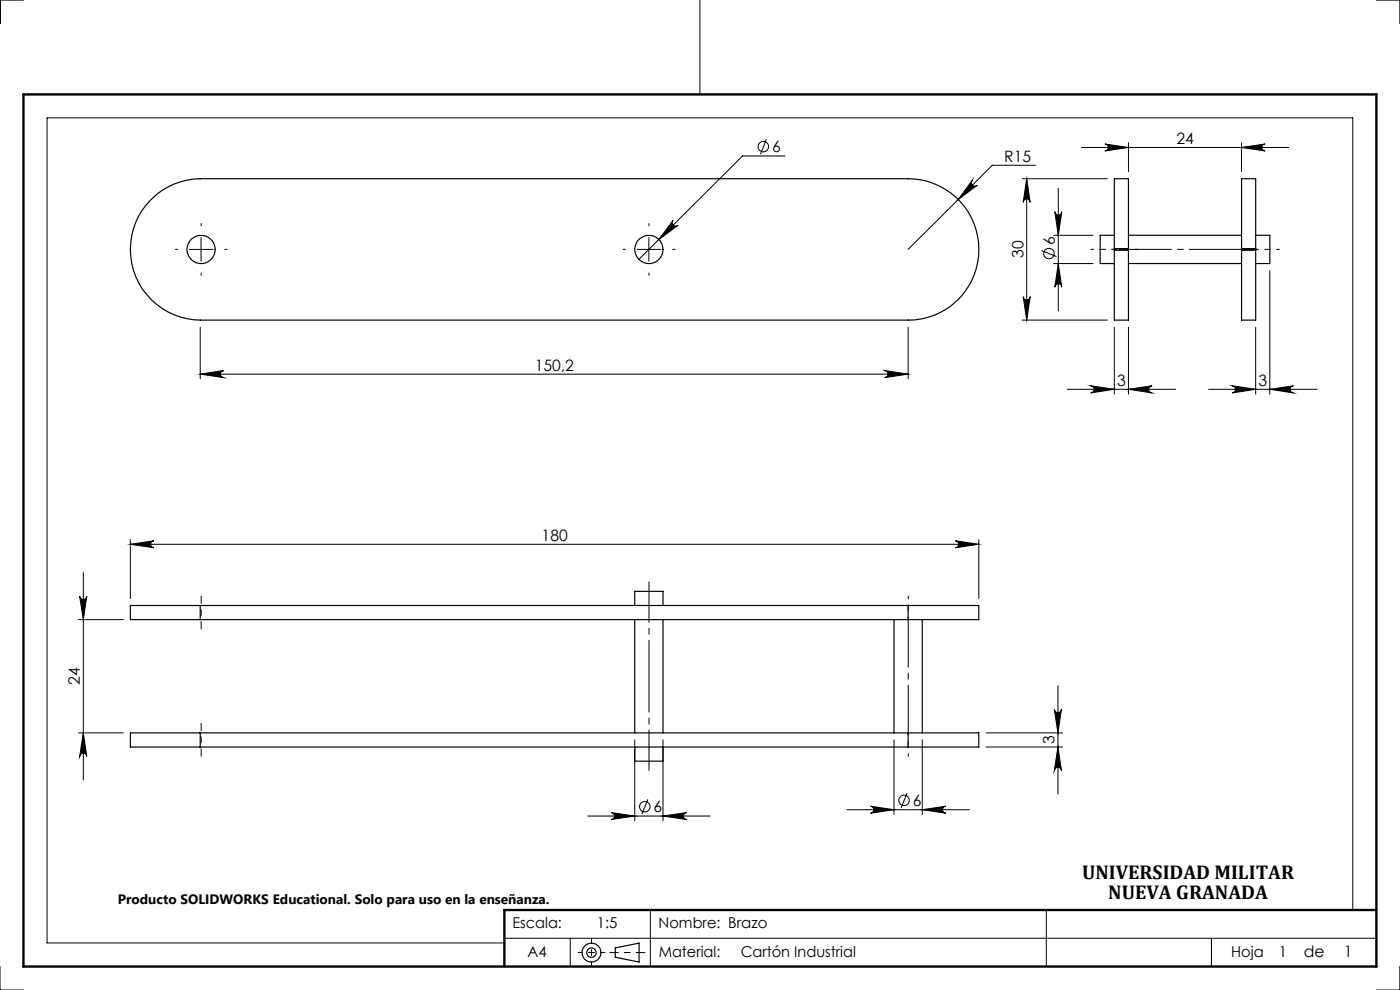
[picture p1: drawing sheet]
<svg xmlns="http://www.w3.org/2000/svg" width="297mm" height="210mm" viewBox="0 0 297 210" stroke-linecap="round" stroke-linejoin="round" font-family="sans-serif">
<g fill="none" stroke="#000" stroke-width=".21">
<path d="M5 0h-5v5M148.5 0v20M292 0h5v5M162.6 29.5l-1.3 3.2M166.5 33.1h-9l-22 21.9M206.3 38.2a.75 .75 0 0 0 0 1.1 .75 .75 0 0 0 1 0l-4 3zM216.8 37.9h18.1M217.8 37.9l.7 5a.74 .74 0 0 0-.7-.7 .74 .74 0 0 0-.7 .7zM217.8 37.9v30M219.7 35.1h-9.2l-17.8 17.8M224.5 39.9v26M229.4 31.3h44"/>
<path d="M234.4 30.5l5 .8-5 .7a.74 .74 0 0 0 .7-.7 .74 .74 0 0 0-.7-.8zM239.4 30.3v6.1M263.4 31.3l5-.8a.74 .74 0 0 0-.7 .8 .74 .74 0 0 0 .7 .7zM263.4 30.3v6.1M40.1 52.9h5.1M42.7 50.4v5M135.1 52.9h5.1M137.7 50.4v5M142.8 46.7a.75 .75 0 0 0 0 1.1 .75 .75 0 0 0 1.1 0l-4.1 3zM220.9 53.2l3.2 1.2M223.5 49.9h8.4M223.5 55.9h8.4"/>
<path d="M223.8 44.9a.74 .74 0 0 0 .7 .7 .74 .74 0 0 0 .7-.7l-.7 5zM224.5 55.9l.7 5a.74 .74 0 0 0-.7-.7 .74 .74 0 0 0-.7 .7zM269.4 57.4v26.2M42.5 69.4v11M42.5 79.4h150.2M42.5 79.4l5-.8a.76 .76 0 0 0-.7 .7 .76 .76 0 0 0 .7 .8zM187.7 78.6l5 .8-5 .7a.76 .76 0 0 0 .7-.8 .76 .76 0 0 0-.7-.7zM192.7 69.4v11M216.8 67.9h18.1M217.1 62.9a.74 .74 0 0 0 .7 .7 .74 .74 0 0 0 .7-.7l-.7 5zM236.4 69.4v14.2M239.4 69.4v14.2"/>
<path d="M266.4 69.4v14.2M226.4 82.6h23M231.4 81.8l5 .8-5 .8a.76 .76 0 0 0 .7-.8 .76 .76 0 0 0-.7-.8zM239.4 82.6l5-.8a.76 .76 0 0 0-.7 .8 .76 .76 0 0 0 .7 .8zM256.4 82.6h23M261.4 81.8l5 .8-5 .8a.76 .76 0 0 0 .7-.8 .76 .76 0 0 0-.7-.8zM269.4 82.6l5-.8a.76 .76 0 0 0-.7 .8 .76 .76 0 0 0 .7 .8zM27.7 115.5l5-.8a.74 .74 0 0 0-.8 .8 .74 .74 0 0 0 .8 .7zM27.7 114.5v12.5M27.7 115.5h179.9M202.7 114.7l4.9 .8-4.9 .7a.74 .74 0 0 0 .7-.7 .74 .74 0 0 0-.7-.8zM207.6 114.5v12.5"/>
<path d="M16.7 131.4h9.5M16.9 126.5a.76 .76 0 0 0 .8 .7 .76 .76 0 0 0 .7-.7l-.7 4.9zM17.7 121.5v43.9M16.7 155.5h9.5M17.7 155.5l.7 5a.76 .76 0 0 0-.7-.7 .76 .76 0 0 0-.8 .7zM134.7 156.9v17.2M140.7 156.9v17.2M189.7 156.9v15.8M195.7 156.9v15.8M209.2 158.5h16.2M209.2 155.5h16.2M223.7 150.5a.76 .76 0 0 0 .7 .7 .76 .76 0 0 0 .8-.7l-.8 5z"/>
<path d="M224.4 158.5l.8 5a.76 .76 0 0 0-.8-.7 .76 .76 0 0 0-.7 .7zM224.4 145.4v23M124.7 173.1h26M129.6 172.4l5.1 .7-5.1 .7a.74 .74 0 0 0 .8-.7 .74 .74 0 0 0-.8-.7zM137.4 169.5l-1.2 3.2M140.7 173.1l5-.7a.74 .74 0 0 0-.8 .7 .74 .74 0 0 0 .8 .7zM179.7 171.8h26M184.7 171l5 .8-5 .7a.74 .74 0 0 0 .7-.7 .74 .74 0 0 0-.7-.8zM192.4 168.2l-1.2 3.2M195.7 171.8l5-.8a.74 .74 0 0 0-.8 .8 .74 .74 0 0 0 .8 .7zM107 199h185M121 199v6"/>
<path d="M138 193v12M222 193v12M257 199v6M287 193v-168h-277v175h97M292 193v12M0 205v5h5M129.4 202.1h1.1M135.6 202.1h1.2M297 205v5h-5"/>
<circle cx="161.9" cy="31.1" r="1.11"/>
<circle cx="222.5" cy="53.8" r="1.12"/>
<circle cx="136.8" cy="171.1" r="1.12"/>
<circle cx="191.8" cy="169.8" r="1.11"/>
</g>
<g fill="none" stroke="#000" stroke-width=".25">
<path d="M32.1 42.3a14.7 14.7 0 0 1 10.4-4.4h150.2a15 15 0 0 1 14.9 15 15 15 0 0 1-14.9 15h-150.2a15 15 0 0 1-13.7-9.3 15 15 0 0 1 3.3-16.3zM236.4 52.7v-14.8h3v14.8M236.4 53.1v14.8h3v-14.8M236.4 49.9h-3v6h3M236.4 53.1h3M236.4 52.7h3M236.4 52.7v.4M239.4 55.9h24M239.4 49.9h24M239.4 52.7v.4M263.4 53.1v14.8h3v-14.8M263.4 52.7v-14.8h3v14.8"/>
<path d="M263.4 53.1h3M263.4 52.7h3M263.4 52.7v.4M266.4 49.9h3v6h-3M266.4 52.7v.4M42.5 128.4h-14.8v3h14.8M42.5 131.4h150.2M42.5 128.4v3M42.5 128.4h150.2M134.7 128.4v-3h6v3M134.7 131.4v24.1M140.7 131.4v24.1"/>
<path d="M189.7 131.4v24.1M192.7 128.4h14.9v3h-14.9M192.7 128.4v3M195.7 131.4v24.1M42.5 155.5h-14.8v3h14.8M42.5 155.5v3M42.5 158.5h150.2M42.5 155.5h150.2M134.7 158.5v3h6v-3M192.7 155.5h14.9v3h-14.9M192.7 155.5v3M130.5 201.1l5.1-1v4l-5.1-1z"/>
<circle cx="42.7" cy="52.9" r="2.99"/>
<circle cx="137.7" cy="52.9" r="2.99"/>
<circle cx="125.5" cy="202.1" r="2"/>
<circle cx="125.5" cy="202.1" r="1"/>
</g>
<path d="M37.7 52.9h-.5M42.7 47.9v-.5M42.7 57.9v.5M47.7 52.9h.5M132.7 52.9h-.5M137.7 47.9v-.5M137.7 57.9v.5M142.7 52.9h.5M263.4 52.9h3" fill="none" stroke="#000" stroke-width=".21" stroke-dasharray="15.2 1.3 1.3 1.3"/>
<path d="M137.7 163.4v-40" fill="none" stroke="#000" stroke-width=".21" stroke-dasharray="15.2 1.3 1.3 1.3" stroke-dashoffset="6.7"/>
<path d="M42.7 126.4v7M42.7 153.4v7" fill="none" stroke="#000" stroke-width=".21" stroke-dasharray="15.2 1.3 1.3 1.3" stroke-dashoffset="13.6"/>
<path d="M236.4 52.9h-5M236.4 52.9h5M271.4 52.9h-5M192.7 126.4v5M192.7 155.4v5M135.6 202h-5.1" fill="none" stroke="#000" stroke-width=".21" stroke-dasharray="15.2 1.3 1.3 1.3" stroke-dashoffset="14.6"/>
<path d="M192.7 131.4v24" fill="none" stroke="#000" stroke-width=".21" stroke-dasharray="15.2 1.3 1.3 1.3" stroke-dashoffset="5.1"/>
<path d="M263.4 52.9h-26" fill="none" stroke="#000" stroke-width=".21" stroke-dasharray="15.2 1.3 1.3 1.3" stroke-dashoffset="4.1"/>
<path d="M125.5 199.2v5.7M122.6 202h5.8" fill="none" stroke="#000" stroke-width=".21" stroke-dasharray="15.2 1.3 1.3 1.3" stroke-dashoffset="14.3"/>
<path d="M5 20h287v185h-287zM292 193h-185v12" fill="none" stroke="#000" stroke-width=".5"/>
<g fill="#000">
<path d="M142.8 46.7l-3 4.1 4.1-3a.75 .75 0 0 1-1.1 0 .75 .75 0 0 1 0-1.1zM206.3 38.2l-3 4.1 4-3a.75 .75 0 0 1-1 0 .75 .75 0 0 1 0-1.1zM27.7 115.5l5-.8a.74 .74 0 0 0-.8 .8 .74 .74 0 0 0 .8 .7zM202.7 114.7l4.9 .8-4.9 .7a.74 .74 0 0 0 .7-.7 .74 .74 0 0 0-.7-.8zM184.7 171l5 .8-5 .7a.74 .74 0 0 0 .7-.7 .74 .74 0 0 0-.7-.8zM195.7 171.8l5-.8a.74 .74 0 0 0-.8 .8 .74 .74 0 0 0 .8 .7zM234.4 30.5l5 .8-5 .7a.74 .74 0 0 0 .7-.7 .74 .74 0 0 0-.7-.8zM263.4 31.3l5-.8a.74 .74 0 0 0-.7 .8 .74 .74 0 0 0 .7 .7zM261.4 81.8l5 .8-5 .8a.76 .76 0 0 0 .7-.8 .76 .76 0 0 0-.7-.8zM269.4 82.6l5-.8a.76 .76 0 0 0-.7 .8 .76 .76 0 0 0 .7 .8zM231.4 81.8l5 .8-5 .8a.76 .76 0 0 0 .7-.8 .76 .76 0 0 0-.7-.8zM239.4 82.6l5-.8a.76 .76 0 0 0-.7 .8 .76 .76 0 0 0 .7 .8z"/>
<path d="M42.5 79.4l5-.8a.76 .76 0 0 0-.7 .7 .76 .76 0 0 0 .7 .8zM187.7 78.6l5 .8-5 .7a.76 .76 0 0 0 .7-.8 .76 .76 0 0 0-.7-.7z"/>
<path d="M16.9 126.5a.76 .76 0 0 0 .8 .7 .76 .76 0 0 0 .7-.7l-.7 4.9zM17.7 155.5l.7 5a.76 .76 0 0 0-.7-.7 .76 .76 0 0 0-.8 .7zM223.8 44.9a.74 .74 0 0 0 .7 .7 .74 .74 0 0 0 .7-.7l-.7 5zM224.5 55.9l.7 5a.74 .74 0 0 0-.7-.7 .74 .74 0 0 0-.7 .7zM217.8 37.9l.7 5a.74 .74 0 0 0-.7-.7 .74 .74 0 0 0-.7 .7zM217.1 62.9a.74 .74 0 0 0 .7 .7 .74 .74 0 0 0 .7-.7l-.7 5z"/>
<path d="M140.7 173.1l5-.7a.74 .74 0 0 0-.8 .7 .74 .74 0 0 0 .8 .7zM129.6 172.4l5.1 .7-5.1 .7a.74 .74 0 0 0 .8-.7 .74 .74 0 0 0-.8-.7z"/>
<path d="M224.4 158.5l.8 5a.76 .76 0 0 0-.8-.7 .76 .76 0 0 0-.7 .7zM223.7 150.5a.76 .76 0 0 0 .7 .7 .76 .76 0 0 0 .8-.7l-.8 5z"/>
</g>
<g font-size="4.2">
<text x="229.6" y="186.5">UNIVERSIDAD MILITAR</text>
<text x="235.1" y="190.7">NUEVA GRANADA</text>
</g>
<g font-size="3.3">
<text x="163.8" y="32.3">6</text>
<text x="213" y="34.3">R15</text>
<text x="249.6" y="30.5">24</text>
<text x="223.8" y="51.9" transform="rotate(-90 223.8 51.9)">6</text>
<text x="217.1" y="54.7" transform="rotate(-90 217.1 54.7)">30</text>
<text x="113.4" y="78.6">150,2</text>
<text x="237" y="81.9">3</text>
<text x="267" y="81.9">3</text>
<text x="114.9" y="114.7">180</text>
<text x="17" y="145.3" transform="rotate(-90 17 145.3)">24</text>
<text x="223.7" y="157.9" transform="rotate(-90 223.7 157.9)">3</text>
<text x="138.6" y="172.3">6</text>
<text x="193.6" y="171">6</text>
<text x="276.6" y="203">de</text>
<text x="285.1" y="203">1</text>
</g>
<g font-size="3.2">
<text x="108.7" y="196.9">Escala:</text>
<text x="126.6" y="196.9">1:5</text>
<text x="139.7" y="196.9">Nombre: Brazo</text>
<text x="111.9" y="203.1">A4</text>
<text x="139.7" y="203.1">Material:</text>
<text x="157.1" y="203.1">Cartón Industrial</text>
<text x="261.2" y="203">Hoja</text>
<text x="271.3" y="203">1</text>
</g>
<text font-size="2.9" x="25" y="191.8">Producto SOLIDWORKS Educational. Solo para uso en la enseñanza.</text>
</svg>
